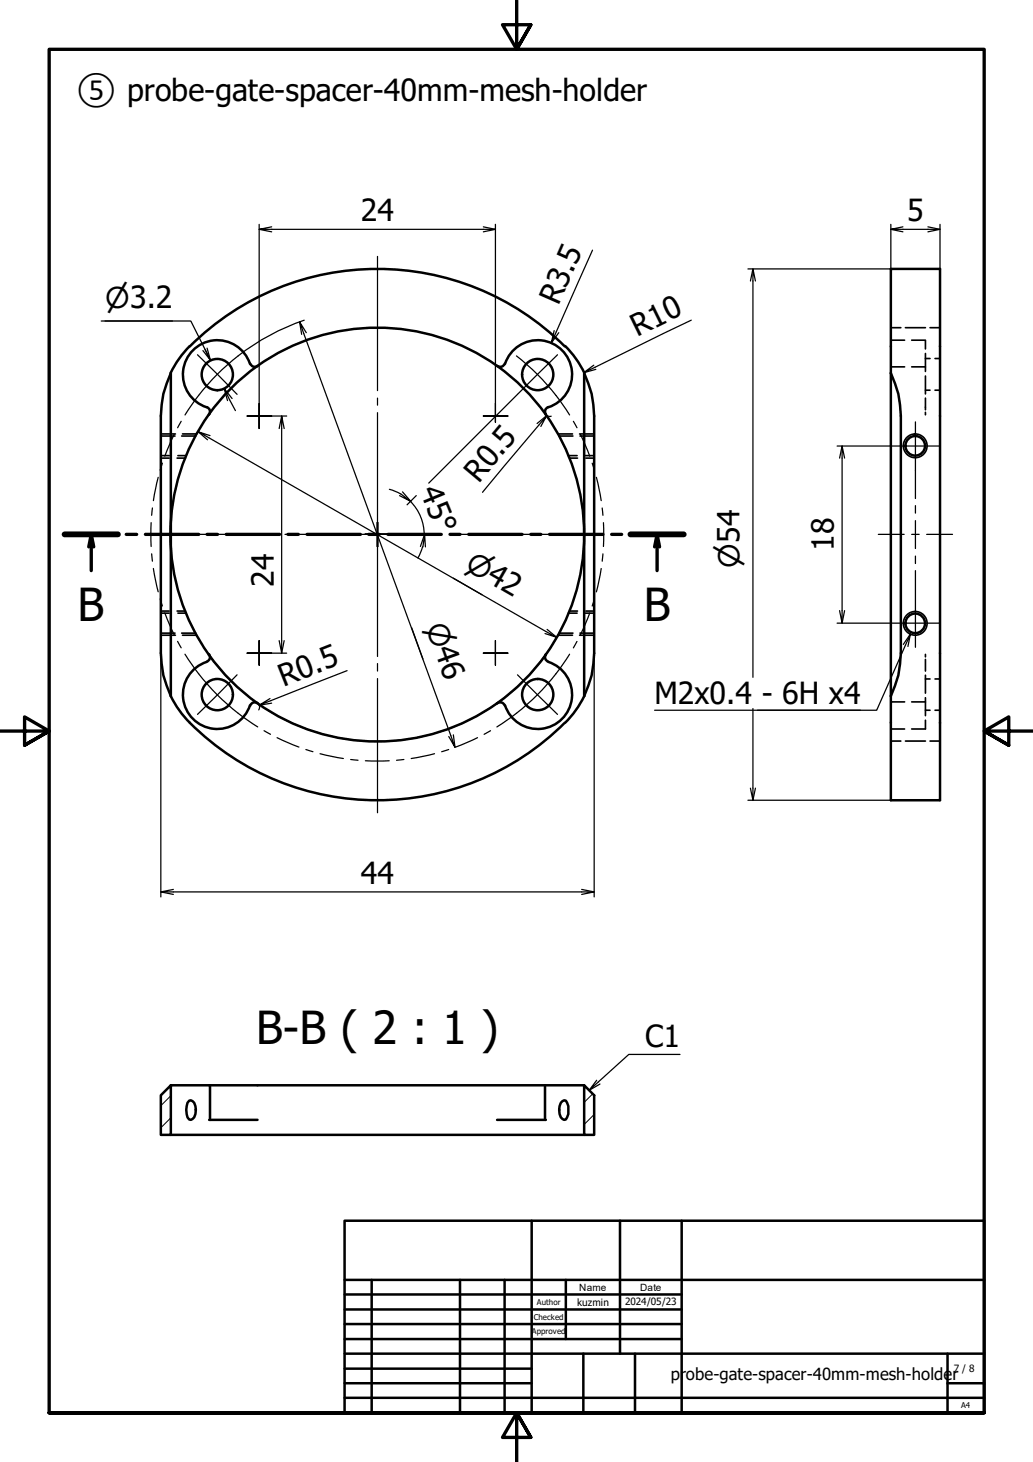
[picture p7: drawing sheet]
<svg xmlns="http://www.w3.org/2000/svg" width="210mm" height="297mm" viewBox="0 0 210 297" stroke-linecap="round" stroke-linejoin="round" font-family="sans-serif">
<!-- layer: Hatch (ISO) -->
<path d="M34.7 227.1l-2 2M34.7 222.6l-2 2M120.4 222.3l-1.7 1.7M120.7 226.4l-2 2.1" fill="none" stroke="#000" stroke-width=".2"/>
<!-- layer: Hidden (ISO) -->
<g fill="none" stroke="#000" stroke-width=".34">
<path d="M181 66.6h2M181 74.5h2.8M181 69.1h2.8M184 66.6h4M185.3 69.1h2.7v1.8M185.3 74.5h2.7M188 71.8v3.7M188 76.4v3.6M188 79.3h1M188 72.8h1M189 66.6h2M190 79.3h1"/>
<path d="M190 72.8h1M32.7 88.6h2.9M32.7 92.6h1.7M32.7 88.2h2.9M32.7 93.1h1.7M36 93.1h1.7M36.2 92.6h1.6M36.9 88.6h2.9M37.1 88.2h2.9M113.4 88.2h2.9M113.6 88.6h2.8M115.5 92.6h1.8"/>
<path d="M115.7 93.1h1.6M117.8 88.2h2.9M117.9 88.6h2.8M119 92.6h1.7M119 93.1h1.7M188 80.9v2.4M188 83.8v.5M32.7 128.6h2.9M32.7 124.6h1.7M32.7 129.1h2.9M32.7 124.1h1.7M36 124.1h1.7"/>
<path d="M36.2 124.6h1.6M36.9 128.6h2.9M37.1 129.1h2.9M113.4 129.1h2.9M113.6 128.6h2.8M115.5 124.6h1.8M115.7 124.1h1.6M117.8 129.1h2.9M117.9 128.6h2.8M119 124.6h1.7M119 124.1h1.7M188 134v2.3"/>
<path d="M188 133v.5M188 137.2v3.6M188 138h1M190 138h1M181 150.6h2M181 142.6h2.8M181 148.1h2.8M184 150.6h4M185.3 142.6h2.7M188 141.8v3.6M188 146.3v1.8h-2.7M188 144.3h1"/>
<path d="M189 150.6h2M190 144.3h1"/>
</g>
<!-- layer: Visible (ISO) -->
<g fill="none" stroke="#000" stroke-width=".51">
<path d="M181 54.6h10v108h-10zM34.7 75.8v65.6a19.4 19.4 0 0 1-2-8.7v-48.2a19.4 19.4 0 0 1 2-8.7zM38.6 70.4a54 54 0 0 1 76.2 0M38.6 70.3a20 20 0 0 0-3.9 5.5M50.8 73.9a7 7 0 0 0-11.6-2.7 7 7 0 0 0 2.8 11.5M50.8 73.9a.97 .97 0 0 0 1.5 .5M102.6 73.9a.97 .97 0 0 1-1.5 .5M102.6 73.9a7 7 0 0 1 11.6-2.7 7 7 0 0 1-2.7 11.5M114.8 70.3a20 20 0 0 1 3.9 5.5M118.7 75.8a19.4 19.4 0 0 1 2 8.7v48.2a19.4 19.4 0 0 1-2 8.7zM181 75.8a19.4 19.4 0 0 1 2 8.7v48.2a19.4 19.4 0 0 1-2 8.7M42 82.7a.97 .97 0 0 1 .5 1.5"/>
<path d="M111.4 82.7a.97 .97 0 0 0-.5 1.5M42 134.5a7 7 0 0 0-2.8 11.6 7 7 0 0 0 11.6-2.8M42.5 132.9a.97 .97 0 0 1-.5 1.5M110.9 132.9a.97 .97 0 0 0 .5 1.5M111.5 134.5a7 7 0 0 1 2.7 11.6 7 7 0 0 1-11.6-2.8M34.7 141.4a20 20 0 0 0 3.9 5.4 54 54 0 0 0 76.2 0M52.3 142.9a.97 .97 0 0 0-1.5 .5M101.1 142.9a.97 .97 0 0 1 1.5 .5M118.7 141.4a20 20 0 0 1-3.9 5.4M34.7 220.5v10.1h-2v-8.1l2-2h84M34.7 230.6h84M38.4 223.6l.4-.1a1.71 1.71 0 0 1 1 2 1.75 1.75 0 0 1-1 2l-.4-.1a3.4 3.4 0 0 1 0-3.8z"/>
<path d="M42.5 227.5h9.8M42.7 220.5v7M101 227.5h9.9M110.7 220.5v7M114.3 223.7l.3-.2 .4 .1a3.8 3.8 0 0 1 0 3.8l-.4 .1a1.75 1.75 0 0 1-1-2l.4-1.4zM118.7 220.5l2 2v8.1h-2z"/>
<circle cx="44.2" cy="76.1" r="3.2"/>
<circle cx="109.3" cy="76.1" r="3.2"/>
<circle cx="186" cy="90.6" r="1.99"/>
<circle cx="76.7" cy="108.6" r="42"/>
<circle cx="186" cy="126.6" r="1.99"/>
<circle cx="44.2" cy="141.1" r="3.2"/>
<circle cx="109.3" cy="141.1" r="3.2"/>
</g>
<!-- layer: Visible Narrow (ISO) -->
<g fill="none" stroke="#000" stroke-width=".34">
<circle cx="186" cy="90.6" r="2.41"/>
<circle cx="186" cy="126.6" r="2.41"/>
</g>
<!-- layer: Section Line (ISO) -->
<g fill="none" stroke="#000" stroke-width=".68">
<path d="M13.1 108.6h10.9M18.5 108.6l-.5 2.5M19 111.1l-.5-2.5v7.3M25.7 108.6h2.1M29.5 108.6h10.9M42.1 108.6h2.1M46 108.6h10.8M58.5 108.6h2.1M62.4 108.6h10.8M74.9 108.6h2.1M78.8 108.6h10.9M91.4 108.6h2.1"/>
<path d="M95.2 108.6h10.9M107.9 108.6h2M111.7 108.6h10.8M124.3 108.6h2M128.1 108.6h10.8M133.5 108.6l-.5 2.5M134 111.1l-.5-2.5v7.3"/>
</g>
<path d="M13.1 108.6h10.9M128.1 108.6h10.8" fill="none" stroke="#000" stroke-width="1.2"/>
<!-- layer: Border (ISO) -->
<path d="M105 0v10l-2.9-5h5.8l-2.9 5 2.9-5M0 148.5h10l-5-2.8v5.7l5-2.9-5 2.9M210 148.5h-10l5-2.8v5.7l-5-2.9 5 2.9M10 287v-277h190v277h-190h190M107.9 292l-2.9-5 2.9 5h-5.8l2.9-5v10" fill="none" stroke="#000" stroke-width=".68"/>
<!-- layer: Title (ISO) -->
<g fill="none" stroke="#000" stroke-width=".51">
<path d="M70 248h130v39h-130zM108 248v39M126 248v27M138.5 248v39M70 275h130M70 263h68.5M70 266.1h68.5M70 269h68.5M70 272.1h68.5M70 278.1h38M70 260h130M75.5 260v27"/>
<path d="M93.5 260v27M102.5 260v27M115 260v12.1M118.5 275v12M129 275v12M192.5 275v12M70 281h38M70 284h130M192.5 281h7.5"/>
</g>
<!-- layer: Center Mark (ISO) -->
<g fill="none" stroke="#000" stroke-width=".25">
<path d="M76.7 52.1v27.3M40.1 72.1l8.1 8M113.3 72.1l-8.1 8M50.2 84.5h2.5h-2.5M52.7 82v2.5v-2.5M52.7 87.1v-2.6v2.6M55.2 84.5h-2.5h2.5M76.7 83.8v24.8v-2.5M76.7 80.9v1.4M98.2 84.5h2.5h-2.5M100.7 82v2.5v-2.5M100.7 85.8v-1.3v1.3"/>
<path d="M103.2 84.5h-2.5h2.5M181.1 90.6h9.8M32.2 108.6h21.2M54.9 108.6h1.6M57.9 108.6h18.8h-2.5M74.2 108.6h2.5h-2.5M76.7 111.1v-2.5v2.5M76.7 106.1v2.5v-2.5M76.7 111.1v-2.5v24.8M76.7 108.6h11.2M79.2 108.6h-2.5h2.5M91.4 108.6h4"/>
<path d="M96.9 108.6h1.6M99.9 108.6h21.3M48.2 137.1l-8.1 8M50.2 132.7h2.5h-2.5M52.7 130.2v2.5v-2.5M52.7 135.2v-2.5v2.5M55.2 132.7h-2.5h2.5M76.7 134.8v1.5M76.7 137.9v27.2M98.2 132.7h2.5h-2.5M100.7 130.2v2.5v-2.5M100.7 135.2v-2.5v2.5"/>
<path d="M103.2 132.7h-2.5h2.5M105.2 137.1l8.1 8M181.1 126.6h9.8"/>
</g>
<!-- layer: Centerline (ISO) -->
<g fill="none" stroke="#000" stroke-width=".25">
<path d="M44.1 76.1l-3.3 3.7-3.2 4.5M48.4 72.3l-4.3 3.8M104.9 72.3a46 46 0 0 1 10.8 12M32.1 97l-.9 4.7M33 94.1l-.5 1.4M35.4 88.2l-1.9 4.5M36.8 85.6l-.7 1.3M116.5 85.6l.7 1.3M117.9 88.2l1.9 4.5M120.3 94.1l.5 1.4M121.2 97l1 4.7M186 85.7v15.6"/>
<path d="M30.7 106.2v4.8M30.8 112.5l.2 1.5M31 103.2l-.2 1.5M31.2 115.5l.9 4.7M122.2 115.5l-1 4.7M122.4 103.2l.1 1.5M122.5 112.5l-.1 1.5M122.6 106.2v4.8M178.5 108.6h5.2M185.3 108.6h1.5M186 102.7v1.6M186 105.8v5.6"/>
<path d="M186 113v1.5M186 115.9v15.6M188.3 108.6h5.2M32.5 121.7l.5 1.4M33.5 124.5l1.9 4.5M36.1 130.3l.7 1.3M37.6 132.9a46 46 0 0 0 14.8 14.8M115.7 132.9a46 46 0 0 1-14.7 14.8M117.2 130.3l-.7 1.3M119.8 124.5l-1.9 4.5M120.8 121.7l-.5 1.4M53.7 148.5l1.3 .7"/>
<path d="M56.3 149.9l4.4 1.9M62.2 152.3l1.4 .4M65 153.1l4.8 1M71.3 154.3l1.4 .2M74.2 154.6h4.9M82.1 154.3l-1.5 .2M88.3 153.1l-4.7 1M91.2 152.3l-1.5 .4M97 149.9l-4.4 1.9M99.7 148.5l-1.3 .7"/>
</g>
<!-- layer: Dimension (ISO) -->
<g fill="none" stroke="#000" stroke-width=".25">
<path d="M52.7 46.6l2.5 .5M52.7 45.6v36.4M55.2 46.1l-2.5 .5h48l-2.5 .5M98.2 46.1l2.5 .5M100.7 45.6v36.4M120.4 50.8l-8.4 18.9 .6-2.5M153 54.6l-.5 2.5M153.5 57.1l-.5-2.5v83M181 46.6l2.5 .5M181 45.6v9h-29M183.5 46.1l-2.5 .5h10l-2.4 .5M188.6 46.1l2.4 .5"/>
<path d="M191 45.6v9M20.6 65.2h18.2l4 8-.7-2.5M21.3 65.2h13.8M41.7 71l1.1 2.2-1.6-2M45.6 78.9l.6 2.5M60.9 65.4l.4 2.5M61.8 65.1a46 46 0 0 0-13.4 7.2M62.2 67.6l-1.3-2.2 31.6 86.4-1.3-2.2M113.5 67.6l-1.5 2.1M121.1 75l-2.5 .7M140.5 65.1l-21.9 10.6 2-1.5M40.3 87.7l1.9 1.7"/>
<path d="M42.7 88.5l-2.4-.8 72.8 41.8-2.4-.8M47.2 81l-1.6-2.1 2.2 4.5M55.2 84.5h3.1M57.2 84.5l-.5 2.6M57.7 87.1l-.5-2.6v48.2l-.5-2.5M79.1 99.4l2.3 1 2.1 1.5-2.3-1.2M81.8 99.9l1.7 2M100.6 84.7l-13.5 13.5M105.2 80.1l-4.4 4.3M109.9 86.6l1.2-2.2-13.1 15.6M110.9 84.2a.97 .97 0 0 0 1.1 .4M111.1 84.4l-2 1.6"/>
<path d="M170.1 90.6h11M171.1 90.6l-.5 2.5M171.6 93.1l-.5-2.5v36l-.5-2.5M83.4 101.9a9.5 9.5 0 0 1 2.8 6.7M84.6 100.7l-1.9 1.9M85.9 111.1l-1 2.3M85.9 111.1l.4-2.5 .1 2.5M86.3 108.6l-.9 2.4M92.1 117.5l5.9 3.3M32.7 132.7v49.5M42.4 133l2.1 2.7 2.4 2.6M47 138.4l3.1 2.8 2.6 1.9"/>
<path d="M55.2 132.7h3.1M57.7 130.2l-.5 2.5M70.5 136.3l-17.8 7 2.2-1.4M83.7 127.5l2.2 6.4M106.3 138.4a42 42 0 0 1-29.5 12.3M111.2 127.9l1.9 1.6M113.6 128.7a42 42 0 0 1-7.1 9.6M120.7 132.7v49.5M170.1 126.6h11M171.6 124.1l-.5 2.5M52.3 142.9l.4 .6-.1 .7M53.8 143.9a42 42 0 0 0 22.8 6.8"/>
<path d="M55.2 142.9l-2.5 .4M92.1 149.3l.4 2.5M153 144v18.6l-.5-2.5M152 162.6h29M153.5 160.1l-.5 2.5M32.7 181.2l2.5 .5M35.2 180.7l-2.5 .5h88l-2.5 .5M118.2 180.7l2.5 .5"/>
</g>
<!-- layer: Symbol (ISO) -->
<path d="M184.5 131.3l.5-2.5-6.9 15.5h-24.2M185 128.8l-1.4 2.1M133 144.3h41.8M138.2 214.2h-10.4l-8.1 7.3 1.5-2M121.9 220.2l-2.2 1.3" fill="none" stroke="#000" stroke-width=".25"/>
<g font-size="9.2">
<text x="15.7" y="126.3">B</text>
<text x="130.8" y="126.3">B</text>
<text x="52.1" y="212.2">B-B ( 2 : 1 )</text>
</g>
<g font-size="6.2">
<text x="15.5" y="20.6">⑤ probe-gate-spacer-40mm-mesh-holder</text>
<text x="73.3" y="45">24</text>
<text x="184.3" y="44.9">5</text>
<text x="113.5" y="62.3" transform="rotate(-66 113.5 62.3)">R3.5</text>
<text x="129.5" y="68.5" transform="rotate(-26 129.5 68.5)">R10</text>
<text x="85.3" y="99.9" transform="rotate(68 85.3 99.9)">45°</text>
<text x="97.3" y="98.3" transform="rotate(-50 97.3 98.3)">R0.5</text>
<text x="169.4" y="112" transform="rotate(-90 169.4 112)">18</text>
<text x="55.6" y="119.2" transform="rotate(-90 55.6 119.2)">24</text>
<text x="57.6" y="139.6" transform="rotate(-22 57.6 139.6)">R0.5</text>
<text x="133" y="143">M2x0.4 - 6H x4</text>
<text x="73.3" y="179.6">44</text>
<text x="131.1" y="212.7">C1</text>
</g>
<g font-size="5.8">
<text x="21.3" y="62.5">⌀3.2</text>
<text x="94.2" y="115.5" transform="rotate(30 94.2 115.5)">⌀42</text>
<text x="150.3" y="115.4" transform="rotate(-90 150.3 115.4)">⌀54</text>
<text x="86.4" y="127.4" transform="rotate(70 86.4 127.4)">⌀46</text>
</g>
<g font-size="3.4">
<text x="136.3" y="280.4">pr</text>
<text x="139.4" y="280.4">obe-gate-spacer-40mm-mesh-holde</text>
<text x="193.5" y="280.4">r</text>
</g>
<g font-size="2">
<text x="117.7" y="262.2">Name</text>
<text x="130" y="262.2">Date</text>
<text x="117.3" y="265.3">kuzmin</text>
<text x="127" y="265.1">2024/05/23</text>
<text x="193.8" y="278.7">7 / 8</text>
</g>
<g font-size="1.6">
<text x="108.5" y="268.2">Checked</text>
<text x="109.1" y="265.1">Author</text>
<text x="108" y="271">Approved</text>
<text x="195.3" y="286.1">A4</text>
</g>
</svg>
